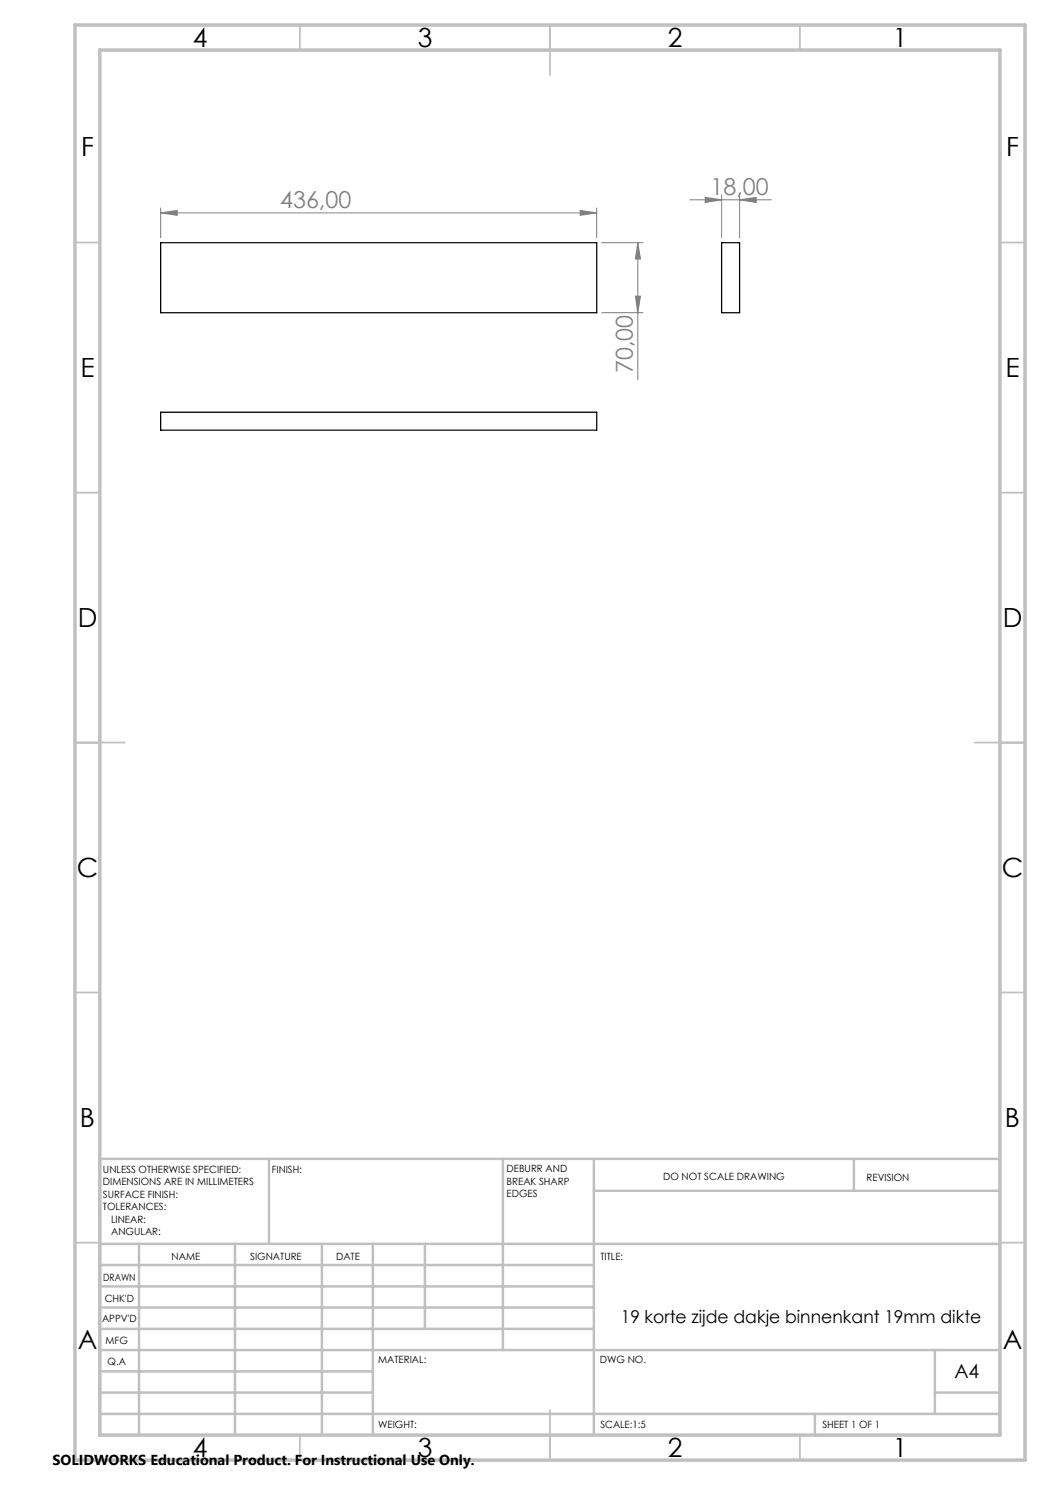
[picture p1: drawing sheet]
<svg xmlns="http://www.w3.org/2000/svg" width="210mm" height="297mm" viewBox="0 0 210 297" stroke-linecap="round" stroke-linejoin="round" font-family="sans-serif">
<g fill="none" stroke="#808080" stroke-width=".2">
<path d="M138 40h16.3M141 39.5l3.3 .5-3.3 .5zM144.3 39v8.6M147.9 40l3.3-.5v1zM147.9 39v8.6M32.1 42.6l3.4-.5v1zM32.1 41.6v6M32.1 42.6h87.2M116 42.1l3.3 .5-3.3 .5zM119.3 41.6v6M120.3 48.5h8.3M127.1 59.2h1l-.5 3.3z"/>
<path d="M127.6 48.5v27.4M127.6 48.5l.5 3.3h-1zM120.3 62.5h8.3"/>
</g>
<g fill="none" stroke="#c0c0c0" stroke-width=".35">
<path d="M60 5v5M110 5v10M160 5v5M15 48.5h5M200 48.5h5M15 98.5h5M200 98.5h5M15 148.5h10M195 148.5h10M15 198.5h5M200 198.5h5M15 248.5h5"/>
<path d="M200 248.5h5M60 287v5M110 282v10M160 287v5"/>
</g>
<g fill="none" stroke="#c0c0c0" stroke-width=".5">
<path d="M53.8 231.8v17M100.6 231.8v38.2M118.8 231.8v55.2M118.8 238.2h81.2M170.8 231.8v6.4M200 231.8h-180v55.2M20 248.8h180M20 257.3h98.8M20 253h98.8M27.8 248.8v38.2M47 248.8v38.2M64.4 248.8v38.2"/>
<path d="M74.6 248.8v38.2M85 248.8v17M20 265.8h98.8M20 261.5h98.8M20 278.5h54.6M20 274.3h54.6M20 270h180M187 278.5h13M187 270v12.8M20 282.8h180M163 282.8v4.2"/>
</g>
<path d="M15 5h190v287h-190zM20 10h180v277h-180z" fill="none" stroke="#c0c0c0" stroke-width=".7"/>
<g fill="#808080">
<path d="M116 42.1l3.3 .5-3.3 .5zM32.1 42.6l3.4-.5v1z"/>
<path d="M141 39.5l3.3 .5-3.3 .5zM147.9 40l3.3-.5v1z"/>
<path d="M127.1 59.2h1l-.5 3.3zM127.6 48.5l.5 3.3h-1z"/>
</g>
<path d="M32.1 48.5h87.2v14h-87.2zM144.3 48.5h3.6v14h-3.6zM32.1 82.4h87.2v3.6h-87.2z" fill="none" stroke="#000" stroke-width=".25"/>
<g font-size="5.3">
<text x="38.5" y="9.5">4</text>
<text x="83.5" y="9.5">3</text>
<text x="133.6" y="9.5">2</text>
<text x="178.6" y="9.5">1</text>
<text x="16.2" y="31.3">F</text>
<text x="201.2" y="31.3">F</text>
<text x="16.1" y="75.5">E</text>
<text x="201.1" y="75.5">E</text>
<text x="15.5" y="125.5">D</text>
<text x="200.5" y="125.5">D</text>
<text x="15.4" y="175.5">C</text>
<text x="200.4" y="175.5">C</text>
<text x="16" y="225.5">B</text>
<text x="201" y="225.5">B</text>
<text x="15.5" y="269.8">A</text>
<text x="200.5" y="269.8">A</text>
<text x="38.5" y="291.5">4</text>
<text x="83.5" y="291.5">3</text>
<text x="133.6" y="291.5">2</text>
<text x="178.6" y="291.5">1</text>
</g>
<g font-size="4.7" fill="#808080">
<text x="56" y="41.5">436,00</text>
<text x="142.1" y="38.9">18,00</text>
<text x="126.6" y="74.6" transform="rotate(-90 126.6 74.6)">70,00</text>
</g>
<text font-size="3.9" x="190.9" y="275.5">A4</text>
<text font-size="3.5" x="124.2" y="264.6">19 korte zijde dakje binnenkant 19mm dikte</text>
<text font-size="2.9" x="10.5" y="292.9">SOLIDWORKS Educational Product. For Instructional Use Only.</text>
<g font-size="2">
<text x="20.6" y="234.6">UNLESS OTHERWISE SPECIFIED:</text>
<text x="20.6" y="237.1">DIMENSIONS ARE IN MILLIMETERS</text>
<text x="20.6" y="239.6">SURFACE FINISH:</text>
<text x="54.4" y="234.6">FINISH:</text>
<text x="101.3" y="234.5">DEBURR AND</text>
<text x="101.3" y="237">BREAK SHARP</text>
<text x="101.3" y="239.5">EDGES</text>
<text x="132.6" y="236">DO NOT SCALE DRAWING</text>
<text x="173.3" y="236.2">REVISION</text>
<text x="20.6" y="242.1">TOLERANCES:</text>
<text x="22.2" y="244.6">LINEAR:</text>
<text x="22.2" y="247.1">ANGULAR:</text>
<text x="34.3" y="252">NAME</text>
<text x="50" y="251.9">SIGNATURE</text>
<text x="67.2" y="251.9">DATE</text>
<text x="120.1" y="251.9">TITLE:</text>
<text x="20.6" y="256.1">DRAWN</text>
<text x="20.9" y="260.3">CHK'D</text>
<text x="20.4" y="264.4">APPV'D</text>
<text x="21.1" y="268.8">MFG</text>
<text x="21.5" y="273">Q.A</text>
<text x="75.6" y="272.5">MATERIAL:</text>
<text x="120" y="272.5">DWG NO.</text>
<text x="75.6" y="285.5">WEIGHT:</text>
<text x="120.1" y="285.6">SCALE:1:5</text>
<text x="164.5" y="285.6">SHEET 1 OF 1</text>
</g>
</svg>
